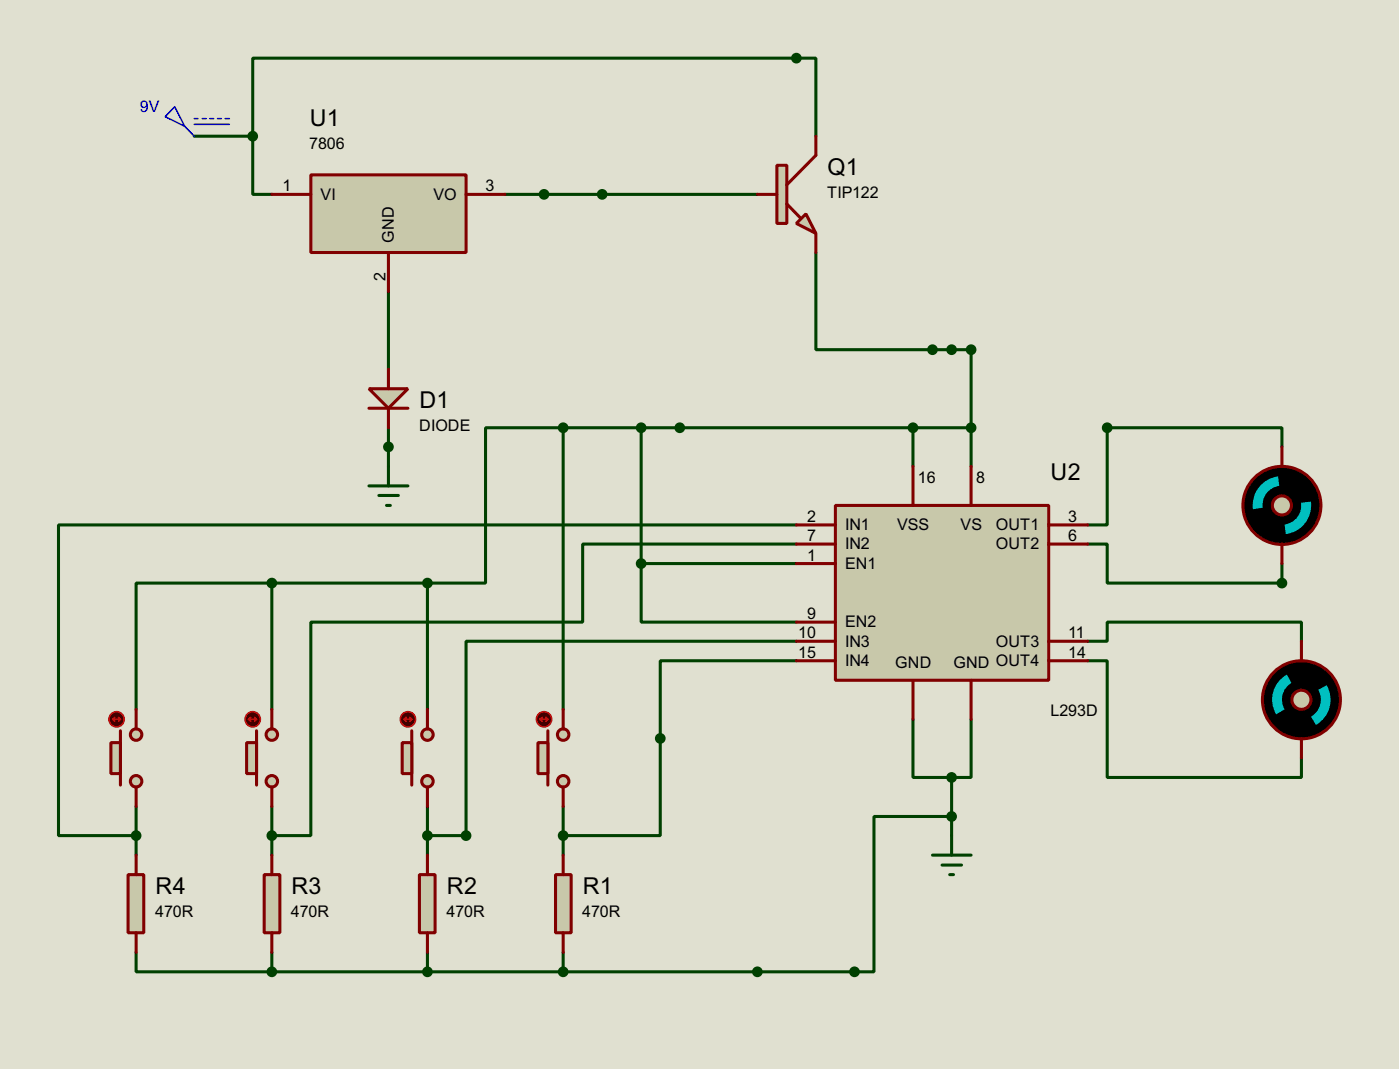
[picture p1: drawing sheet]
<svg xmlns="http://www.w3.org/2000/svg" width="183mm" height="140mm" viewBox="0 0 183 140" stroke-linecap="round" stroke-linejoin="round" font-family="sans-serif">
<path d="M0 0h183v139.8h-183z" fill="#e0e0d0"/>
<g fill="none" stroke="#004000" stroke-width=".4">
<path d="M25.4 17.8h7.7M33.1 17.8v-10.2h73.6v10.2M33.1 17.8v7.6h2.5M50.8 38.1v10.2M66.1 25.4h33M106.7 33v12.7h20.3v15.3M50.8 55.9v5.1M73.7 55.9h-10.2v20.3h-7.6M73.7 55.9v36.8M73.7 55.9h53.3M83.9 55.9v17.8M119.4 55.9v5.1"/>
<path d="M167.7 58.4v-2.5h-22.9v12.7h-2.5M35.6 76.2h-17.8v16.5M35.6 76.2v16.5M35.6 76.2h20.3M55.9 76.2v16.5M83.9 73.7v7.6h20.3M83.9 73.7h20.3M104.2 71.1h-28v10.2h-35.5v27.9h-5.1M104.2 68.6h-96.5v40.6h10.1M142.3 71.1h2.5v5.1h22.9v-2.5M104.2 83.8h-43.2v25.4h-5.1M104.2 86.4h-17.8v22.8h-12.7"/>
<path d="M119.4 94v7.6h5.1M127 94v7.6h-2.5M142.3 83.8h2.5v-2.5h25.4v2.5M142.3 86.4h2.5v15.2h25.4v-2.5M17.8 105.4v6.4M35.6 105.4v6.4M55.9 105.4v6.4M73.7 105.4v6.4M124.5 106.7h-10.2v20.3h-78.7M124.5 101.6v7.6M17.8 124.5v2.5h17.8M35.6 124.5v2.5"/>
<path d="M55.9 124.5v2.5M73.7 124.5v2.5"/>
</g>
<path d="M22.9 14l1.3 2.5-2.6-1.2zM24.2 16.5l1.2 1.3M25.4 15.5h.5M25.4 16.3h4.6M26.5 15.5h.5M27.5 15.5h.5M28.5 15.5h.5M29.5 15.5h.5" fill="none" stroke="#0000c0" stroke-width=".2"/>
<path d="M40.7 22.9h20.3v10.1h-20.3z" fill="#c8c8aa" stroke="#800000" stroke-width=".4"/>
<path d="M35.6 25.4h5.1M50.8 33v5.1M61 25.4h5.1" fill="none" stroke="#800000" stroke-width=".4"/>
<path d="M48.3 63.5h5.1M49.6 64.8h2.5M50.6 66.1h.5M50.8 61v2.5" fill="none" stroke="#004000" stroke-width=".4"/>
<path d="M104.2 29.2l1.2-1.2 1.3 2.5z" fill="#c8c8aa" stroke="#800000" stroke-width=".4"/>
<path d="M101.6 21.6h1.3v7.6h-1.3z" fill="#c8c8aa" stroke="#800000" stroke-width=".4"/>
<path d="M106.7 17.8v2.5l-3.8 3.9M99.1 25.4h2.5M102.9 26.7l1.8 1.8M106.7 30.5v2.5" fill="none" stroke="#800000" stroke-width=".4"/>
<path d="M109.3 66.1h27.9v22.8h-27.9z" fill="#c8c8aa" stroke="#800000" stroke-width=".4"/>
<g fill="none" stroke="#800000" stroke-width=".4">
<path d="M104.2 68.6h5.1M104.2 71.1h5.1M104.2 73.7h5.1M119.4 61v5.1M127 61v5.1M137.2 68.6h5.1M137.2 71.1h5.1M104.2 83.8h5.1M104.2 86.4h5.1M104.2 81.3h5.1M119.4 88.9v5.1M127 88.9v5.1"/>
<path d="M137.2 83.8h5.1M137.2 86.4h5.1"/>
</g>
<circle cx="83.8" cy="73.7" r=".5" fill="#004000" stroke="#004000" stroke-width=".4"/>
<path d="M122 111.8h5M123.2 113.1h2.6M124.2 114.3h.5M124.5 109.2v2.6" fill="none" stroke="#004000" stroke-width=".4"/>
<circle cx="167.6" cy="66.1" r="5.1" fill="#000" stroke="#800000" stroke-width=".4"/>
<circle cx="167.6" cy="66.1" r="1.25" fill="#c8c8aa" stroke="#800000" stroke-width=".4"/>
<g fill="#000" stroke="#000" stroke-width=".4">
<path d="M163.9 66.6l1.3-.2a2.45 2.45 0 0 0 2.8 2.2l.2 1.2a3.8 3.8 0 0 1-4.3-3.2z" fill-rule="evenodd"/>
<path d="M167.2 62.3a3.8 3.8 0 0 1 4.3 3.3l-1.3 .1a2.51 2.51 0 0 0-2.9-2.2z" fill-rule="evenodd"/>
</g>
<g fill="#00c0c0">
<path d="M170.2 65.7l1.3-.1a3.8 3.8 0 0 1-3.3 4.2l-.2-1.2a2.5 2.5 0 0 0 2.2-2.9z" fill-rule="evenodd"/>
<path d="M165.1 63.2l.6-.5 .7-.3 .8-.1 .1 1.2a2.5 2.5 0 0 0-2.1 2.9l-1.3 .2a3.9 3.9 0 0 1 1.2-3.4z" fill-rule="evenodd"/>
</g>
<path d="M167.7 58.4v2.6M167.7 71.1v2.6" fill="none" stroke="#800000" stroke-width=".4"/>
<circle cx="170.2" cy="91.5" r="5.1" fill="#000" stroke="#800000" stroke-width=".4"/>
<circle cx="170.2" cy="91.5" r="1.25" fill="#c8c8aa" stroke="#800000" stroke-width=".4"/>
<g fill="#000" stroke="#000" stroke-width=".4">
<path d="M166.9 93.4l1.1-.7a2.48 2.48 0 0 0 3.5 1l.6 1.1a3.8 3.8 0 0 1-5.2-1.4z" fill-rule="evenodd"/>
<path d="M168.3 88.2a3.7 3.7 0 0 1 5.2 1.4l-1.1 .6a2.57 2.57 0 0 0-3.5-.9z" fill-rule="evenodd"/>
</g>
<g fill="#00c0c0">
<path d="M167.7 88.6l.6-.4 .6 1.1a2.51 2.51 0 0 0-.9 3.4l-1.1 .7a3.7 3.7 0 0 1 .8-4.8z" fill-rule="evenodd"/>
<path d="M172.4 90.2l1.1-.6a3.8 3.8 0 0 1-1.4 5.2l-.6-1.1a2.54 2.54 0 0 0 .9-3.5z" fill-rule="evenodd"/>
</g>
<path d="M170.2 83.8v2.6M170.2 96.5v2.6" fill="none" stroke="#800000" stroke-width=".4"/>
<path d="M72.7 114.3h2v7.6h-2z" fill="#c8c8aa" stroke="#800000" stroke-width=".4"/>
<path d="M73.7 111.8v2.5M73.7 121.9v2.6" fill="none" stroke="#800000" stroke-width=".4"/>
<g fill="#c8c8aa" stroke="#800000" stroke-width=".4">
<circle cx="73.6" cy="96" r=".75"/>
<circle cx="73.6" cy="102.1" r=".75"/>
</g>
<path d="M71.7 95.5v7.1" fill="none" stroke="#800000" stroke-width=".4"/>
<path d="M70.4 97.1h1.3v4h-1.3z" fill="#c8c8aa" stroke="#800000" stroke-width=".4"/>
<path d="M73.7 92.7v2.6M73.7 102.9v2.5" fill="none" stroke="#800000" stroke-width=".4"/>
<circle cx="71.1" cy="94" r="1" fill="#400000" stroke="#f00" stroke-width=".2"/>
<path d="M70.6 94h1.1M70.6 94l.3 .3M70.9 93.8l-.3 .2M71.4 93.8l.3 .2M71.7 94l-.3 .3" fill="none" stroke="#f00" stroke-width=".2"/>
<path d="M54.9 114.3h2v7.6h-2z" fill="#c8c8aa" stroke="#800000" stroke-width=".4"/>
<path d="M55.9 111.8v2.5M55.9 121.9v2.6" fill="none" stroke="#800000" stroke-width=".4"/>
<g fill="#c8c8aa" stroke="#800000" stroke-width=".4">
<circle cx="55.9" cy="96" r=".75"/>
<circle cx="55.9" cy="102.1" r=".75"/>
</g>
<path d="M53.9 95.5v7.1" fill="none" stroke="#800000" stroke-width=".4"/>
<path d="M52.6 97.1h1.3v4h-1.3z" fill="#c8c8aa" stroke="#800000" stroke-width=".4"/>
<path d="M55.9 92.7v2.6M55.9 102.9v2.5" fill="none" stroke="#800000" stroke-width=".4"/>
<circle cx="53.3" cy="94" r="1" fill="#400000" stroke="#f00" stroke-width=".2"/>
<path d="M52.9 94h1M52.9 94l.2 .3M53.1 93.8l-.2 .2M53.6 93.8l.3 .2M53.9 94l-.3 .3" fill="none" stroke="#f00" stroke-width=".2"/>
<path d="M34.6 114.3h2v7.6h-2z" fill="#c8c8aa" stroke="#800000" stroke-width=".4"/>
<path d="M35.6 111.8v2.5M35.6 121.9v2.6" fill="none" stroke="#800000" stroke-width=".4"/>
<g fill="#c8c8aa" stroke="#800000" stroke-width=".4">
<circle cx="35.5" cy="96" r=".75"/>
<circle cx="35.5" cy="102.1" r=".75"/>
</g>
<path d="M33.6 95.5v7.1" fill="none" stroke="#800000" stroke-width=".4"/>
<path d="M32.3 97.1h1.3v4h-1.3z" fill="#c8c8aa" stroke="#800000" stroke-width=".4"/>
<path d="M35.6 92.7v2.6M35.6 102.9v2.5" fill="none" stroke="#800000" stroke-width=".4"/>
<circle cx="33" cy="94" r="1" fill="#400000" stroke="#f00" stroke-width=".2"/>
<path d="M32.5 94h1.1M32.5 94l.3 .3M32.8 93.8l-.3 .2M33.3 93.8l.3 .2M33.6 94l-.3 .3" fill="none" stroke="#f00" stroke-width=".2"/>
<path d="M16.8 114.3h2v7.6h-2z" fill="#c8c8aa" stroke="#800000" stroke-width=".4"/>
<path d="M17.8 111.8v2.5M17.8 121.9v2.6" fill="none" stroke="#800000" stroke-width=".4"/>
<g fill="#c8c8aa" stroke="#800000" stroke-width=".4">
<circle cx="17.8" cy="96" r=".75"/>
<circle cx="17.8" cy="102.1" r=".75"/>
</g>
<path d="M15.8 95.5v7.1" fill="none" stroke="#800000" stroke-width=".4"/>
<path d="M14.5 97.1h1.3v4h-1.3z" fill="#c8c8aa" stroke="#800000" stroke-width=".4"/>
<path d="M17.8 92.7v2.6M17.8 102.9v2.5" fill="none" stroke="#800000" stroke-width=".4"/>
<circle cx="15.2" cy="94" r="1" fill="#400000" stroke="#f00" stroke-width=".2"/>
<path d="M14.8 94h1M14.8 94l.2 .3M15 93.8l-.2 .2M15.5 93.8l.3 .2M15.8 94l-.3 .3" fill="none" stroke="#f00" stroke-width=".2"/>
<g fill="#004000" stroke="#004000" stroke-width=".4">
<circle cx="73.6" cy="55.9" r=".5"/>
<circle cx="55.9" cy="76.2" r=".5"/>
<circle cx="35.5" cy="76.2" r=".5"/>
<circle cx="73.6" cy="127" r=".5"/>
<circle cx="55.9" cy="127" r=".5"/>
<circle cx="35.5" cy="127" r=".5"/>
<circle cx="73.6" cy="109.2" r=".5"/>
<circle cx="55.9" cy="109.2" r=".5"/>
<circle cx="35.5" cy="109.2" r=".5"/>
<circle cx="17.8" cy="109.2" r=".5"/>
<circle cx="60.9" cy="109.2" r=".5"/>
<circle cx="83.8" cy="55.9" r=".5"/>
<circle cx="127" cy="55.9" r=".5"/>
<circle cx="124.4" cy="101.6" r=".5"/>
<circle cx="124.4" cy="106.7" r=".5"/>
<circle cx="124.4" cy="45.7" r=".5"/>
<circle cx="111.7" cy="127" r=".5"/>
<circle cx="104.1" cy="7.6" r=".5"/>
<circle cx="127" cy="45.7" r=".5"/>
<circle cx="88.9" cy="55.9" r=".5"/>
<circle cx="119.4" cy="55.9" r=".5"/>
<circle cx="33" cy="17.8" r=".5"/>
<circle cx="86.3" cy="96.5" r=".5"/>
<circle cx="99" cy="127" r=".5"/>
</g>
<path d="M48.3 50.8h5.1l-2.6 2.6z" fill="#c8c8aa" stroke="#800000" stroke-width=".4"/>
<path d="M48.3 53.4h5.1M50.8 48.3v2.5M50.8 53.4v2.5" fill="none" stroke="#800000" stroke-width=".4"/>
<g fill="#004000" stroke="#004000" stroke-width=".4">
<circle cx="121.9" cy="45.7" r=".5"/>
<circle cx="71.1" cy="25.4" r=".5"/>
<circle cx="144.8" cy="55.9" r=".5"/>
<circle cx="167.6" cy="76.2" r=".5"/>
<circle cx="78.7" cy="25.4" r=".5"/>
<circle cx="50.8" cy="58.4" r=".5"/>
</g>
<g font-size="3.4">
<text x="40.5" y="16.5">U1</text>
<text x="108.2" y="22.9">Q1</text>
<text x="54.9" y="53.4">D1</text>
<text x="137.4" y="62.7">U2</text>
<text x="20.4" y="116.9">R4</text>
<text x="38.1" y="116.9">R3</text>
<text x="58.5" y="116.9">R2</text>
<text x="76.2" y="116.9">R1</text>
</g>
<text font-size="2.4" fill="#0000c0" x="18.3" y="14.6">9V</text>
<g font-size="2.4">
<text x="40.5" y="19.5">7806</text>
<text x="37" y="25">1</text>
<text x="41.9" y="26.1">VI</text>
<text x="56.7" y="26.1">VO</text>
<text x="63.5" y="25">3</text>
<text x="108.2" y="25.9">TIP122</text>
<text x="51.5" y="31.7" transform="rotate(-90 51.5 31.7)">GND</text>
<text x="50.4" y="36.7" transform="rotate(-90 50.4 36.7)">2</text>
<text x="54.8" y="56.3">DIODE</text>
<text x="120.1" y="63.1">16</text>
<text x="127.7" y="63.1">8</text>
<text x="105.6" y="68.2">2</text>
<text x="105.6" y="70.7">7</text>
<text x="110.5" y="69.3">IN1</text>
<text x="110.5" y="71.8">IN2</text>
<text x="117.3" y="69.2">VSS</text>
<text x="125.6" y="69.2">VS</text>
<text x="130.2" y="69.3">OUT1</text>
<text x="130.2" y="71.8">OUT2</text>
<text x="139.7" y="68.2">3</text>
<text x="139.7" y="70.7">6</text>
<text x="105.6" y="73.3">1</text>
<text x="110.5" y="74.4">EN1</text>
<text x="104.4" y="83.4">10</text>
<text x="105.6" y="80.9">9</text>
<text x="110.5" y="82">EN2</text>
<text x="139.7" y="83.4">11</text>
<text x="104.4" y="86">15</text>
<text x="110.5" y="84.5">IN3</text>
<text x="110.5" y="87.1">IN4</text>
<text x="117.1" y="87.3">GND</text>
<text x="124.7" y="87.3">GND OUT4</text>
<text x="130.2" y="84.5">OUT3</text>
<text x="139.7" y="86">14</text>
<text x="137.4" y="93.6">L293D</text>
<text x="20.3" y="119.8">470R</text>
<text x="38.1" y="119.8">470R</text>
<text x="58.4" y="119.8">470R</text>
<text x="76.2" y="119.8">470R</text>
</g>
</svg>
